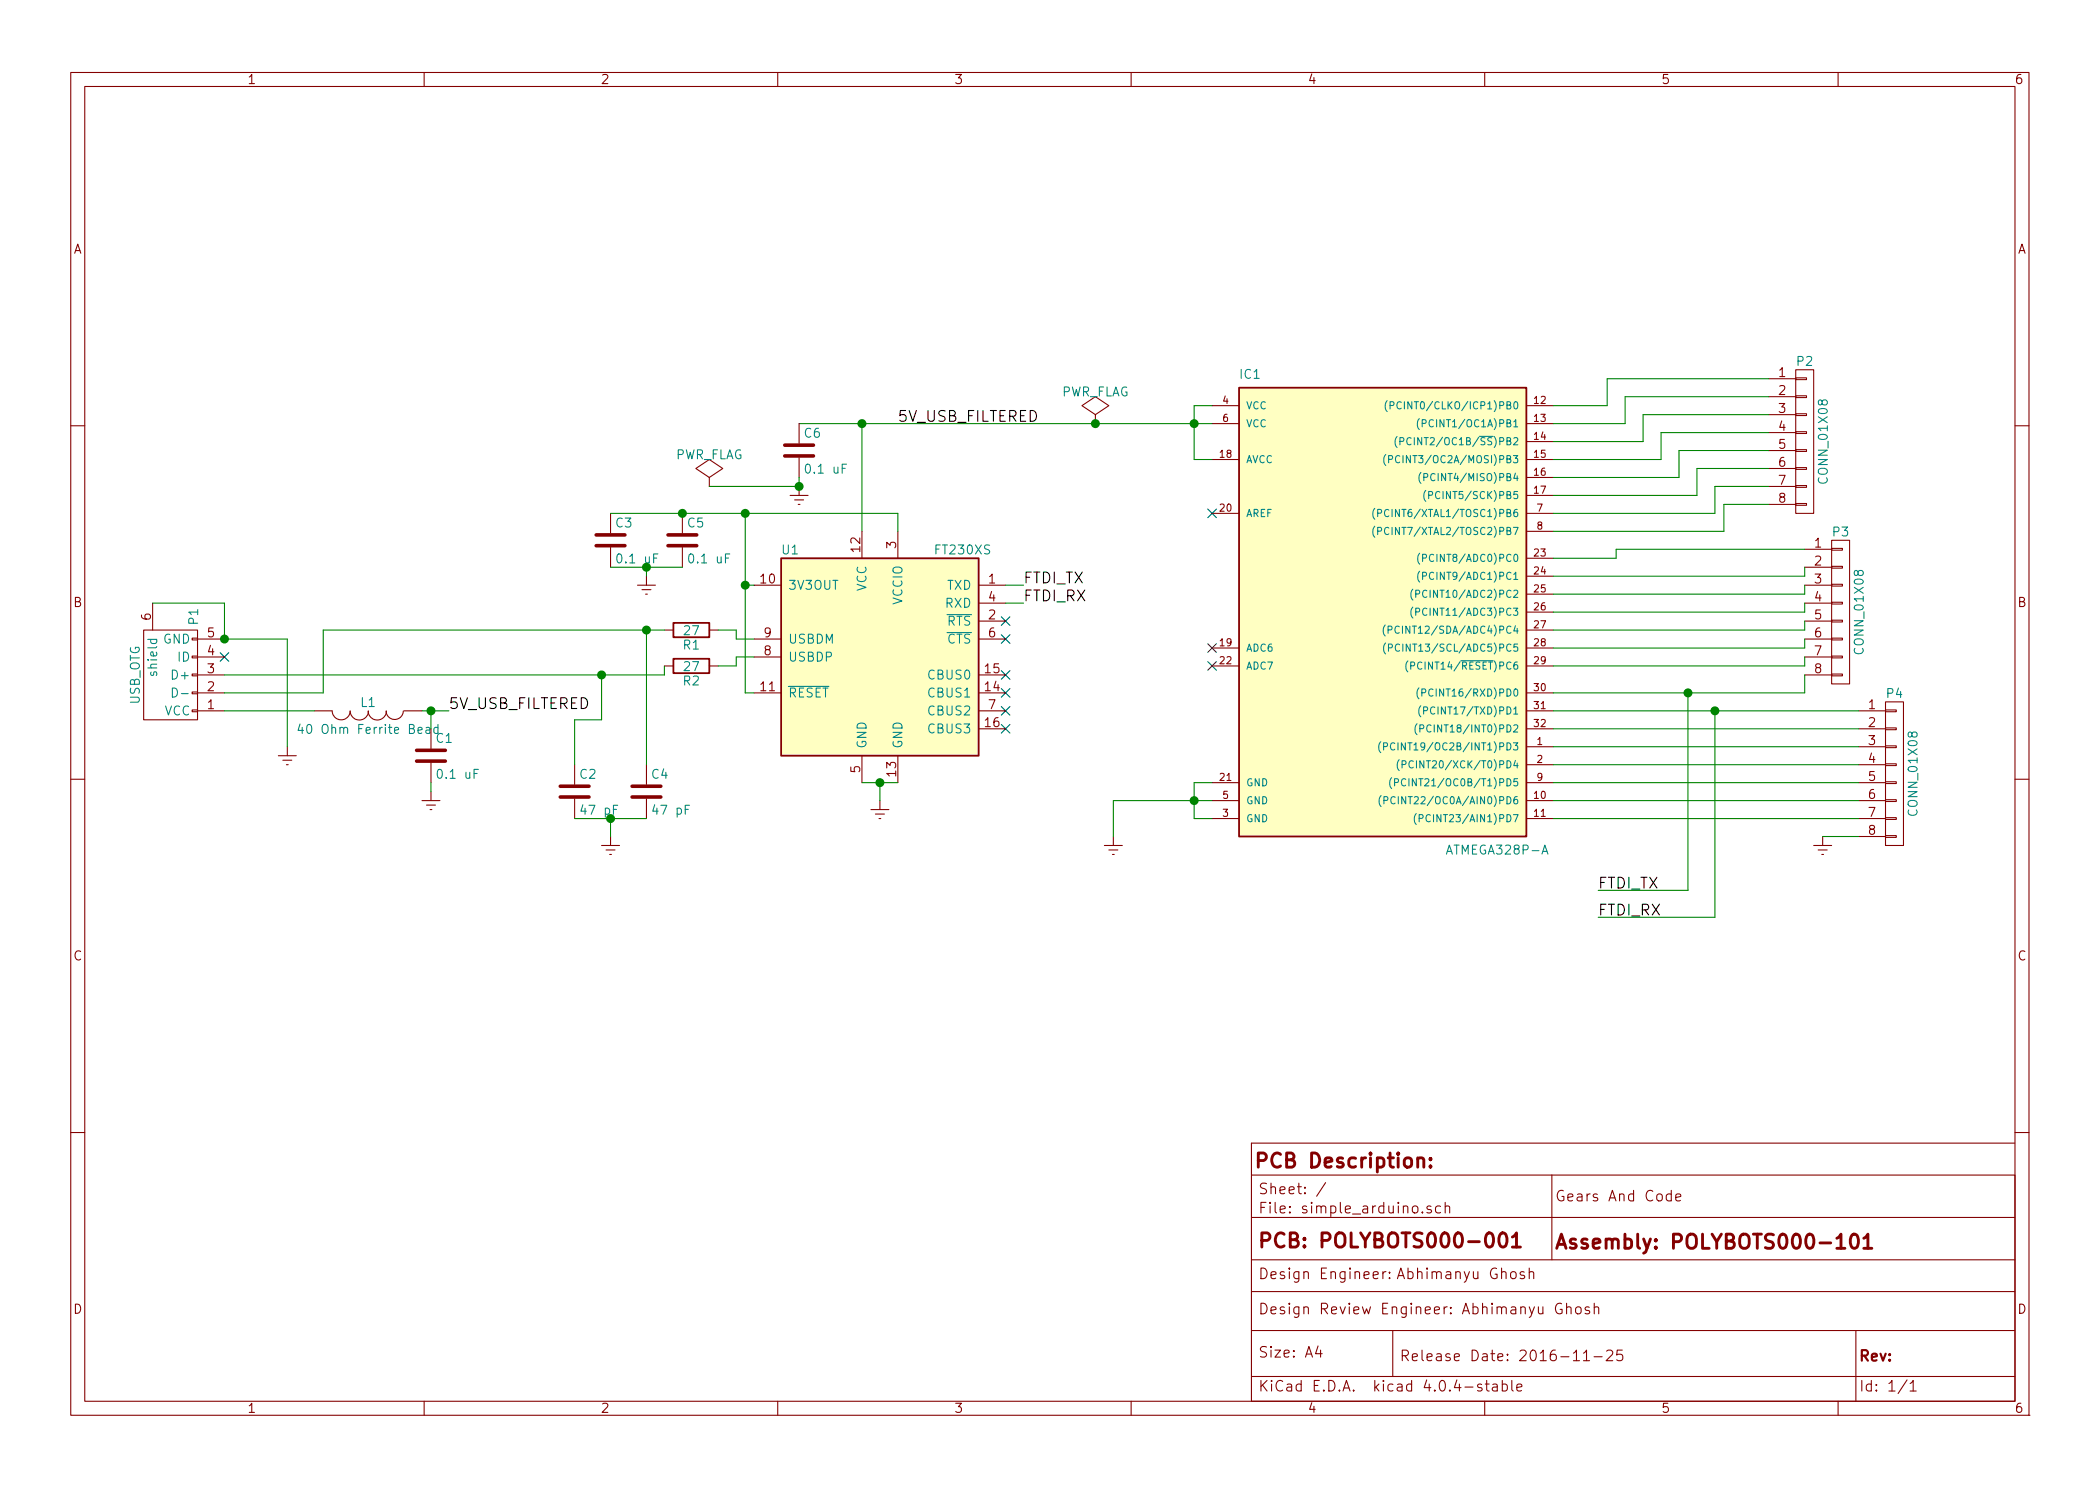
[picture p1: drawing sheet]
EESchema Schematic File Version 2
LIBS:power
LIBS:device
LIBS:transistors
LIBS:conn
LIBS:linear
LIBS:regul
LIBS:74xx
LIBS:cmos4000
LIBS:adc-dac
LIBS:memory
LIBS:xilinx
LIBS:microcontrollers
LIBS:dsp
LIBS:microchip
LIBS:analog_switches
LIBS:motorola
LIBS:texas
LIBS:intel
LIBS:audio
LIBS:interface
LIBS:digital-audio
LIBS:philips
LIBS:display
LIBS:cypress
LIBS:siliconi
LIBS:opto
LIBS:atmel
LIBS:contrib
LIBS:valves
LIBS:ftdi
LIBS:simple_arduino-cache
EELAYER 25 0
EELAYER END
$Descr A4 11693 8268
encoding utf-8
Sheet 1 1
Title ""
Date "2016-11-25"
Rev ""
Comp ""
Comment1 "POLYBOTS000-001"
Comment2 "POLYBOTS000-101"
Comment3 "Abhimanyu Ghosh"
Comment4 "Abhimanyu Ghosh"
$EndDescr
$Comp
L ATMEGA328P-A IC1
U 1 1
P 7650 3350
F 0 "IC1" H 6900 4600 50  0000 L BNN
F 1 "ATMEGA328P-A" H 8050 1950 50  0000 L BNN
F 2 "Housings_QFP:TQFP-32_7x7mm_Pitch0.8mm" H 7650 3350 50  0001 C CIN
F 3 "" H 7650 3350 50  0000 C CNN
F 4 "ATMEGA328P-ANR" H 7650 3350 60  0001 C CNN "manf#"
	1    7650 3350
	1    0    0    -1  
$EndComp
Text Label 5000 2350 0    60   ~ 0
5V_USB_FILTERED
$Comp
L USB_OTG P1
U 1 1
P 950 3750
F 0 "P1" H 1275 3625 50  0000 C CNN
F 1 "USB_OTG" H 950 3950 50  0000 C CNN
F 2 "Connect:USB_Micro-B" H 900 3650 50  0001 C CNN
F 3 "" V 900 3650 50  0000 C CNN
	1    950  3750
	0    -1   -1   0   
$EndComp
NoConn ~ 1250 3650
$Comp
L Earth #PWR01
U 1 1
P 1600 4150
F 0 "#PWR01" H 1600 3900 50  0001 C CNN
F 1 "Earth" H 1600 4000 50  0001 C CNN
F 2 "" H 1600 4150 50  0000 C CNN
F 3 "" H 1600 4150 50  0000 C CNN
	1    1600 4150
	1    0    0    -1  
$EndComp
Wire Wire Line
	850  3350 1250 3350
Wire Wire Line
	1250 3350 1250 3550
Wire Wire Line
	1250 3550 1600 3550
Wire Wire Line
	1600 3550 1600 4150
Connection ~ 1250 3550
$Comp
L INDUCTOR L1
U 1 1
P 2050 3950
F 0 "L1" V 2000 3950 50  0000 C CNN
F 1 "40 Ohm Ferrite Bead" V 2150 3950 50  0000 C CNN
F 2 "Capacitors_SMD:C_0805_HandSoldering" H 2050 3950 50  0001 C CNN
F 3 "" H 2050 3950 50  0000 C CNN
F 4 "MI0805K400R-10" V 2050 3950 60  0001 C CNN "manf#"
	1    2050 3950
	0    1    1    0   
$EndComp
Wire Wire Line
	1250 3950 1750 3950
Text Label 2500 3950 0    60   ~ 0
5V_USB_FILTERED
Wire Wire Line
	2350 3950 2500 3950
$Comp
L C C1
U 1 1
P 2400 4200
F 0 "C1" H 2425 4300 50  0000 L CNN
F 1 "0.1 uF" H 2425 4100 50  0000 L CNN
F 2 "Capacitors_SMD:C_0603_HandSoldering" H 2438 4050 50  0001 C CNN
F 3 "" H 2400 4200 50  0000 C CNN
	1    2400 4200
	1    0    0    -1  
$EndComp
$Comp
L Earth #PWR02
U 1 1
P 2400 4400
F 0 "#PWR02" H 2400 4150 50  0001 C CNN
F 1 "Earth" H 2400 4250 50  0001 C CNN
F 2 "" H 2400 4400 50  0000 C CNN
F 3 "" H 2400 4400 50  0000 C CNN
	1    2400 4400
	1    0    0    -1  
$EndComp
Wire Wire Line
	2400 4400 2400 4350
Wire Wire Line
	2400 4050 2400 3950
Connection ~ 2400 3950
Wire Wire Line
	6750 2250 6650 2250
Wire Wire Line
	6650 2250 6650 2550
Wire Wire Line
	6650 2550 6750 2550
Wire Wire Line
	4450 2350 6750 2350
Connection ~ 6650 2350
NoConn ~ 6750 2850
Wire Wire Line
	6650 4550 6750 4550
Wire Wire Line
	6650 4350 6650 4550
Wire Wire Line
	6650 4350 6750 4350
Wire Wire Line
	6200 4450 6750 4450
Connection ~ 6650 4450
$Comp
L Earth #PWR03
U 1 1
P 6200 4650
F 0 "#PWR03" H 6200 4400 50  0001 C CNN
F 1 "Earth" H 6200 4500 50  0001 C CNN
F 2 "" H 6200 4650 50  0000 C CNN
F 3 "" H 6200 4650 50  0000 C CNN
	1    6200 4650
	1    0    0    -1  
$EndComp
Wire Wire Line
	6200 4650 6200 4450
$Comp
L CONN_01X08 P2
U 1 1
P 10050 2450
F 0 "P2" H 10050 2900 50  0000 C CNN
F 1 "CONN_01X08" V 10150 2450 50  0000 C CNN
F 2 "Socket_Strips:Socket_Strip_Straight_1x08" H 10050 2450 50  0001 C CNN
F 3 "" H 10050 2450 50  0000 C CNN
	1    10050 2450
	1    0    0    -1  
$EndComp
$Comp
L CONN_01X08 P3
U 1 1
P 10250 3400
F 0 "P3" H 10250 3850 50  0000 C CNN
F 1 "CONN_01X08" V 10350 3400 50  0000 C CNN
F 2 "Socket_Strips:Socket_Strip_Straight_1x08" H 10250 3400 50  0001 C CNN
F 3 "" H 10250 3400 50  0000 C CNN
	1    10250 3400
	1    0    0    -1  
$EndComp
$Comp
L CONN_01X08 P4
U 1 1
P 10550 4300
F 0 "P4" H 10550 4750 50  0000 C CNN
F 1 "CONN_01X08" V 10650 4300 50  0000 C CNN
F 2 "Socket_Strips:Socket_Strip_Straight_1x08" H 10550 4300 50  0001 C CNN
F 3 "" H 10550 4300 50  0000 C CNN
	1    10550 4300
	1    0    0    -1  
$EndComp
Wire Wire Line
	8650 2250 8950 2250
Wire Wire Line
	8950 2250 8950 2100
Wire Wire Line
	8950 2100 9850 2100
Wire Wire Line
	8650 2350 9050 2350
Wire Wire Line
	9050 2350 9050 2200
Wire Wire Line
	9050 2200 9850 2200
Wire Wire Line
	8650 2450 9150 2450
Wire Wire Line
	9150 2450 9150 2300
Wire Wire Line
	9150 2300 9850 2300
Wire Wire Line
	8650 2550 9250 2550
Wire Wire Line
	9250 2550 9250 2400
Wire Wire Line
	9250 2400 9850 2400
Wire Wire Line
	8650 2650 9350 2650
Wire Wire Line
	9350 2650 9350 2500
Wire Wire Line
	9350 2500 9850 2500
Wire Wire Line
	8650 2750 9450 2750
Wire Wire Line
	9450 2750 9450 2600
Wire Wire Line
	9450 2600 9850 2600
Wire Wire Line
	8650 2850 9550 2850
Wire Wire Line
	9550 2850 9550 2700
Wire Wire Line
	9550 2700 9850 2700
Wire Wire Line
	8650 2950 9600 2950
Wire Wire Line
	9600 2950 9600 2800
Wire Wire Line
	9600 2800 9850 2800
Wire Wire Line
	9000 3100 9000 3050
Wire Wire Line
	9000 3050 10050 3050
Wire Wire Line
	8650 3100 9000 3100
Wire Wire Line
	8650 3200 10050 3200
Wire Wire Line
	10050 3200 10050 3150
Wire Wire Line
	8650 3300 10050 3300
Wire Wire Line
	10050 3300 10050 3250
Wire Wire Line
	8650 3400 10050 3400
Wire Wire Line
	10050 3400 10050 3350
Wire Wire Line
	8650 3500 10050 3500
Wire Wire Line
	10050 3500 10050 3450
Wire Wire Line
	8650 3600 10050 3600
Wire Wire Line
	10050 3600 10050 3550
Wire Wire Line
	8650 3700 10050 3700
Wire Wire Line
	10050 3700 10050 3650
Wire Wire Line
	8650 3850 10050 3850
Wire Wire Line
	10050 3850 10050 3750
Wire Wire Line
	8650 3950 10350 3950
Wire Wire Line
	8650 4050 10350 4050
Wire Wire Line
	8650 4150 10350 4150
Wire Wire Line
	8650 4250 10350 4250
Wire Wire Line
	8650 4350 10350 4350
Wire Wire Line
	8650 4450 10350 4450
Wire Wire Line
	10350 4550 8650 4550
$Comp
L Earth #PWR04
U 1 1
P 10150 4650
F 0 "#PWR04" H 10150 4400 50  0001 C CNN
F 1 "Earth" H 10150 4500 50  0001 C CNN
F 2 "" H 10150 4650 50  0000 C CNN
F 3 "" H 10150 4650 50  0000 C CNN
	1    10150 4650
	1    0    0    -1  
$EndComp
Wire Wire Line
	10150 4650 10350 4650
NoConn ~ 6750 3700
NoConn ~ 6750 3600
$Comp
L FT230XS U1
U 1 1
P 4900 3650
F 0 "U1" H 4350 4250 50  0000 L CNN
F 1 "FT230XS" H 5200 4250 50  0000 L CNN
F 2 "Housings_SSOP:SSOP-16_3.9x4.9mm_Pitch0.635mm" H 4900 3650 50  0001 C CNN
F 3 "" H 4900 3650 50  0000 C CNN
	1    4900 3650
	1    0    0    -1  
$EndComp
NoConn ~ 5600 4050
NoConn ~ 5600 3950
NoConn ~ 5600 3850
NoConn ~ 5600 3750
NoConn ~ 5600 3550
NoConn ~ 5600 3450
$Comp
L C C5
U 1 1
P 3800 3000
F 0 "C5" H 3825 3100 50  0000 L CNN
F 1 "0.1 uF" H 3825 2900 50  0000 L CNN
F 2 "Capacitors_SMD:C_0603_HandSoldering" H 3838 2850 50  0001 C CNN
F 3 "" H 3800 3000 50  0000 C CNN
	1    3800 3000
	1    0    0    -1  
$EndComp
$Comp
L C C6
U 1 1
P 4450 2500
F 0 "C6" H 4475 2600 50  0000 L CNN
F 1 "0.1 uF" H 4475 2400 50  0000 L CNN
F 2 "Capacitors_SMD:C_0603_HandSoldering" H 4488 2350 50  0001 C CNN
F 3 "" H 4450 2500 50  0000 C CNN
	1    4450 2500
	1    0    0    -1  
$EndComp
$Comp
L C C3
U 1 1
P 3400 3000
F 0 "C3" H 3425 3100 50  0000 L CNN
F 1 "0.1 uF" H 3425 2900 50  0000 L CNN
F 2 "Capacitors_SMD:C_0603_HandSoldering" H 3438 2850 50  0001 C CNN
F 3 "" H 3400 3000 50  0000 C CNN
	1    3400 3000
	1    0    0    -1  
$EndComp
$Comp
L R R1
U 1 1
P 3850 3500
F 0 "R1" V 3930 3500 50  0000 C CNN
F 1 "27" V 3850 3500 50  0000 C CNN
F 2 "Resistors_SMD:R_0603_HandSoldering" H 3780 3500 50  0001 C CNN
F 3 "" H 3850 3500 50  0000 C CNN
	1    3850 3500
	0    1    1    0   
$EndComp
$Comp
L C C2
U 1 1
P 3200 4400
F 0 "C2" H 3225 4500 50  0000 L CNN
F 1 "47 pF" H 3225 4300 50  0000 L CNN
F 2 "Capacitors_SMD:C_0603_HandSoldering" H 3238 4250 50  0001 C CNN
F 3 "" H 3200 4400 50  0000 C CNN
	1    3200 4400
	1    0    0    -1  
$EndComp
$Comp
L C C4
U 1 1
P 3600 4400
F 0 "C4" H 3625 4500 50  0000 L CNN
F 1 "47 pF" H 3625 4300 50  0000 L CNN
F 2 "Capacitors_SMD:C_0603_HandSoldering" H 3638 4250 50  0001 C CNN
F 3 "" H 3600 4400 50  0000 C CNN
	1    3600 4400
	1    0    0    -1  
$EndComp
$Comp
L R R2
U 1 1
P 3850 3700
F 0 "R2" V 3930 3700 50  0000 C CNN
F 1 "27" V 3850 3700 50  0000 C CNN
F 2 "Resistors_SMD:R_0603_HandSoldering" H 3780 3700 50  0001 C CNN
F 3 "" H 3850 3700 50  0000 C CNN
	1    3850 3700
	0    1    1    0   
$EndComp
Wire Wire Line
	4000 3500 4100 3500
Wire Wire Line
	4100 3500 4100 3550
Wire Wire Line
	4100 3550 4200 3550
Wire Wire Line
	4000 3700 4100 3700
Wire Wire Line
	4100 3700 4100 3650
Wire Wire Line
	4100 3650 4200 3650
Wire Wire Line
	1250 3750 3700 3750
Wire Wire Line
	3700 3750 3700 3700
Wire Wire Line
	1250 3850 1800 3850
Wire Wire Line
	1800 3850 1800 3500
Wire Wire Line
	1800 3500 3700 3500
Wire Wire Line
	3200 4250 3200 4000
Wire Wire Line
	3200 4000 3350 4000
Wire Wire Line
	3350 4000 3350 3750
Connection ~ 3350 3750
Wire Wire Line
	3600 4250 3600 3500
Connection ~ 3600 3500
Wire Wire Line
	3200 4550 3600 4550
$Comp
L Earth #PWR05
U 1 1
P 3400 4650
F 0 "#PWR05" H 3400 4400 50  0001 C CNN
F 1 "Earth" H 3400 4500 50  0001 C CNN
F 2 "" H 3400 4650 50  0000 C CNN
F 3 "" H 3400 4650 50  0000 C CNN
	1    3400 4650
	1    0    0    -1  
$EndComp
Wire Wire Line
	3400 4650 3400 4550
Connection ~ 3400 4550
Wire Wire Line
	4800 2350 4800 2950
Connection ~ 4800 2350
$Comp
L Earth #PWR06
U 1 1
P 4450 2700
F 0 "#PWR06" H 4450 2450 50  0001 C CNN
F 1 "Earth" H 4450 2550 50  0001 C CNN
F 2 "" H 4450 2700 50  0000 C CNN
F 3 "" H 4450 2700 50  0000 C CNN
	1    4450 2700
	1    0    0    -1  
$EndComp
Wire Wire Line
	4450 2700 4450 2650
Wire Wire Line
	5000 2850 5000 2950
Wire Wire Line
	3400 2850 5000 2850
Wire Wire Line
	4150 2850 4150 3850
Wire Wire Line
	4150 3250 4200 3250
Wire Wire Line
	4150 3850 4200 3850
Connection ~ 4150 3250
Connection ~ 4150 2850
Connection ~ 3800 2850
Wire Wire Line
	3400 3150 3800 3150
$Comp
L Earth #PWR07
U 1 1
P 3600 3200
F 0 "#PWR07" H 3600 2950 50  0001 C CNN
F 1 "Earth" H 3600 3050 50  0001 C CNN
F 2 "" H 3600 3200 50  0000 C CNN
F 3 "" H 3600 3200 50  0000 C CNN
	1    3600 3200
	1    0    0    -1  
$EndComp
Wire Wire Line
	3600 3200 3600 3150
Connection ~ 3600 3150
Wire Wire Line
	4800 4350 5000 4350
$Comp
L Earth #PWR08
U 1 1
P 4900 4450
F 0 "#PWR08" H 4900 4200 50  0001 C CNN
F 1 "Earth" H 4900 4300 50  0001 C CNN
F 2 "" H 4900 4450 50  0000 C CNN
F 3 "" H 4900 4450 50  0000 C CNN
	1    4900 4450
	1    0    0    -1  
$EndComp
Wire Wire Line
	4900 4450 4900 4350
Connection ~ 4900 4350
Text Label 5700 3250 0    60   ~ 0
FTDI_TX
Text Label 5700 3350 0    60   ~ 0
FTDI_RX
Wire Wire Line
	5600 3350 5700 3350
Wire Wire Line
	5600 3250 5700 3250
Text Label 8900 4950 0    60   ~ 0
FTDI_TX
Text Label 8900 5100 0    60   ~ 0
FTDI_RX
Wire Wire Line
	8900 4950 9400 4950
Wire Wire Line
	9400 4950 9400 3850
Connection ~ 9400 3850
Wire Wire Line
	8900 5100 9550 5100
Wire Wire Line
	9550 5100 9550 3950
Connection ~ 9550 3950
$Comp
L PWR_FLAG #FLG09
U 1 1
P 6100 2350
F 0 "#FLG09" H 6100 2445 50  0001 C CNN
F 1 "PWR_FLAG" H 6100 2530 50  0000 C CNN
F 2 "" H 6100 2350 50  0000 C CNN
F 3 "" H 6100 2350 50  0000 C CNN
	1    6100 2350
	1    0    0    -1  
$EndComp
Connection ~ 6100 2350
$Comp
L PWR_FLAG #FLG010
U 1 1
P 3950 2700
F 0 "#FLG010" H 3950 2795 50  0001 C CNN
F 1 "PWR_FLAG" H 3950 2880 50  0000 C CNN
F 2 "" H 3950 2700 50  0000 C CNN
F 3 "" H 3950 2700 50  0000 C CNN
	1    3950 2700
	1    0    0    -1  
$EndComp
Wire Wire Line
	3950 2700 4450 2700
Connection ~ 4450 2700
$EndSCHEMATC
